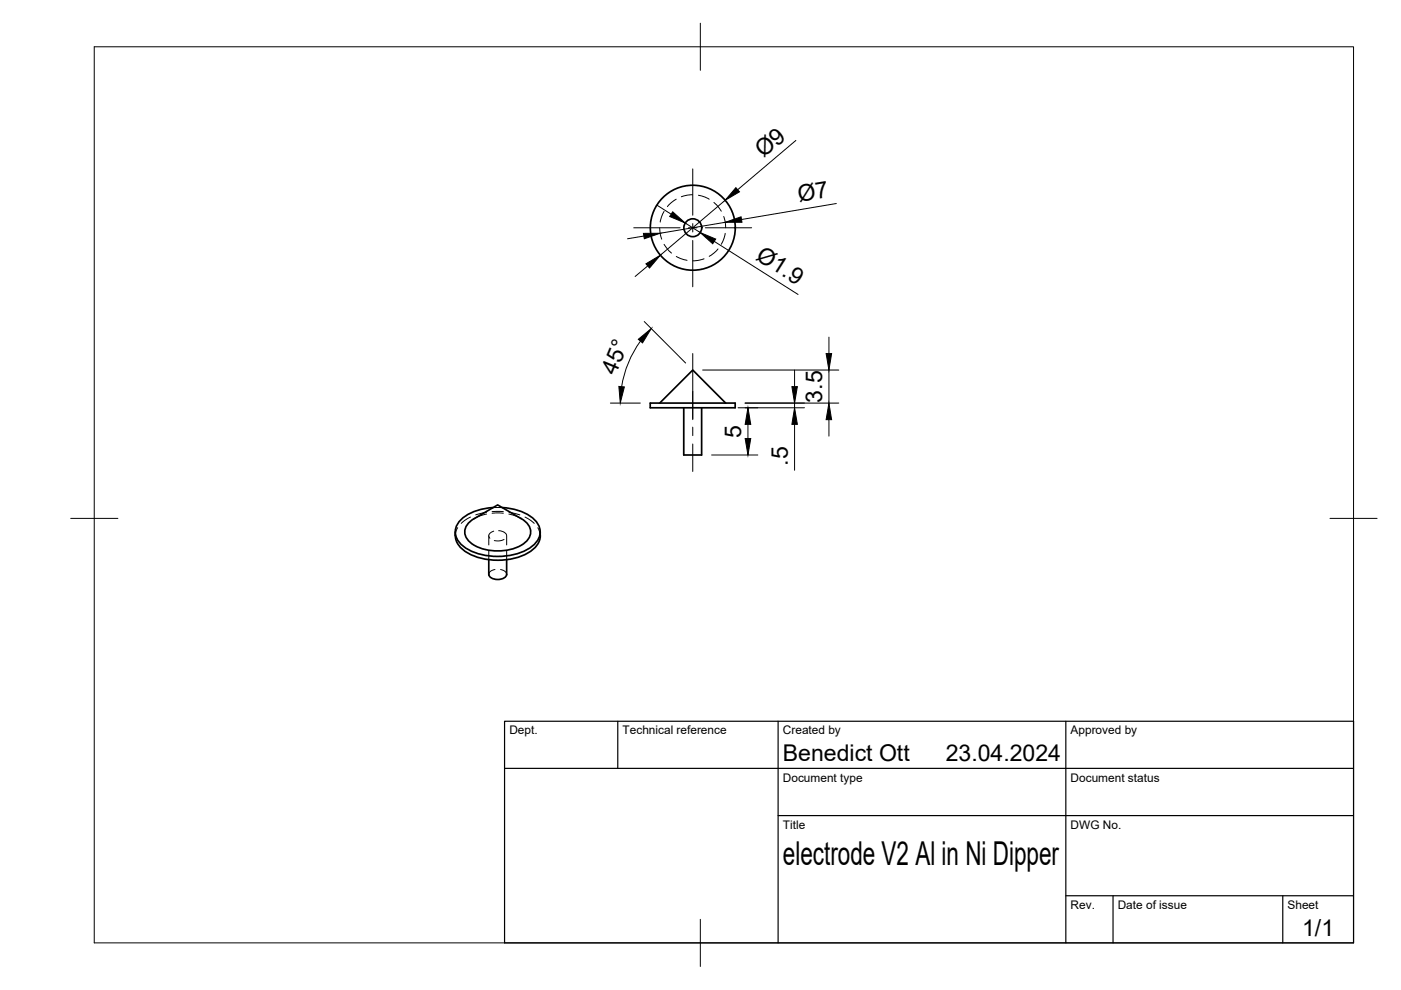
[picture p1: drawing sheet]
<svg xmlns="http://www.w3.org/2000/svg" width="297mm" height="210mm" viewBox="0 0 297 210" stroke-linecap="round" stroke-linejoin="round" font-family="sans-serif">
<!-- layer: Visible -->
<g fill="none" stroke="#000" stroke-width=".36">
<path d="M137.9 85.5h18v1h-18zM139.9 85.5l7-7 7 7M145 86.5v10h3.8v-10M96.5 112.8a4.6 4.6 0 0 0 3.1 4.7 14.1 14.1 0 0 0 12.7-.5 4.1 4.1 0 0 0 2.2-4.2M99.8 110.5l5.7-3.4 5 2.8a2.95 2.95 0 0 1 1.4 4.6 9.3 9.3 0 0 1-8.5 2.1 6.3 6.3 0 0 1-4.6-2.8 2.67 2.67 0 0 1 1-3.3zM103.6 118.7v3.1M104.5 107.6a9.7 9.7 0 0 0-7.4 3.3 3.4 3.4 0 0 0 1 4.9 13.4 13.4 0 0 0 14.8 0 3.6 3.6 0 0 0-.1-6.1 11.5 11.5 0 0 0-6.3-2.1M107.4 118.7v3.1M103.6 121.8a1.96 1.96 0 0 0 2.5 1 1.36 1.36 0 0 0 1.3-1"/>
<circle cx="146.9" cy="48.3" r="9"/>
<circle cx="146.9" cy="48.3" r="1.89"/>
</g>
<!-- layer: Hidden -->
<g fill="none" stroke="#000" stroke-width=".21">
<path d="M139.9 48.3l.1 1.5 .3 .9M140.8 44.8l-.6 1.3-.2 1M140.8 51.8l1.6 1.9M143.4 42.2l-1.1 .8-.8 .8M143.4 54.4l.9 .4 1.4 .4M146.9 41.3l-1.2 .1-1.2 .3M148.1 41.4l1.4 .4 .9 .4M149.3 54.9l-1.3 .3-1.1 .1M151.4 42.9l1.5 1.9M152.2 52.8l-.8 .8-1 .7M153.4 45.9l.3 .9 .2 1.5M153.8 49.5l-.3 1-.6 1.3"/>
<path d="M97 111.9l-.3 .7-.2 1M99.8 109.6l-2 1.4M103.2 109l-1.5 .4-1.1 .6M103.2 108.6l-2.3 .6M103.6 113.6v1.9M103.6 116.7v2M104.3 108.8h2.4M104.3 108.5h2.4M104.5 107.6h2M104.7 112.6a.94 .94 0 0 0-.9 .5 .94 .94 0 0 0 .1 1M105.7 112.5a1.62 1.62 0 0 1 1.7 1.1M106.9 114.4l-1 .3-1.1-.1"/>
<path d="M107.4 113.6v1.9M107.4 116.7v2M107.9 109l1.4 .4 1.2 .6M107.9 108.6l2.3 .6M111.3 109.6l2 1.4M114 111.9l.4 .7 .1 1M104.9 120.7l-.8 .3-.3 .4-.2 .4M106.1 120.7l1 .5 .3 .6"/>
</g>
<!-- layer: BORDER -->
<path d="M20 9.9h267v190h-267zM148.5 4.9v10M15 109.9h10M282 109.9h10M148.5 194.9v10" fill="none" stroke="#000" stroke-width=".21"/>
<!-- layer: TITLEBLOCK -->
<path d="M107 152.9h180v47h-180zM131 152.9v10M165 152.9v47M226 152.9v47M107 162.9h180M165 172.9h122M226 189.9h61M236 189.9v10M272 189.9v10" fill="none" stroke="#000" stroke-width=".25"/>
<!-- layer: Smart Centers -->
<path d="M146.9 35.8v9.8M134.4 48.3h9.8M146 48.3h1.8M146.9 47.4v1.8M146.9 51v9.8M149.5 48.3h9.9M146.9 75v14M146.9 90.6v1.8M146.9 94.1v5.9" fill="none" stroke="#000" stroke-width=".21"/>
<!-- layer: FD_Dimensions -->
<g fill="none" stroke="#000" stroke-width=".21">
<path d="M168.7 29.8l-12.3 10.4M136.5 50.1l-3.4 .5M137.3 56.4l-2.6 2.2M139.3 43.5l3 1.9M145.3 47.3l3.2 2M151.4 51.2l17.8 11.2M153.7 42.5l-13.7 11.6M153.8 47.1l-13.8 2.4M177.3 43.2l-20.1 3.3M135.8 72.3a22.3 22.3 0 0 0-4 9.7M136.6 68.2l8.8 8.8M149 78.5h28.8"/>
<path d="M168.5 78.5v3.5M175.7 71.5v3.5M175.7 78.5v7M129.4 85.5h6.4M150.9 96.5h9.8M156.5 86.5h14.1M158 85.5h19.8M158.6 90v3M168.5 85.5v1M168.5 90v9.7M175.7 89v3.5"/>
</g>
<g fill="#000" stroke="#000" stroke-width=".21">
<path d="M156 39.8l.8 .9-3.1 1.8zM136.4 49.5h3.6l-3.4 1.1zM136.9 55.9l3.1-1.8-2.3 2.7zM142.6 44.9l2.7 2.4-3.3-1.4zM148.5 49.3l3.2 1.4-.6 1zM153.8 47.1l3.3-1.1 .2 1.1zM135.3 71.9l2.8-2.2-1.9 3zM175.2 75h1.1l-.6 3.5zM131.2 81.9l1.2 .1-.9 3.5zM158.6 86.5l.6 3.5h-1.2zM158 93h1.2l-.6 3.5zM167.9 82h1.2l-.6 3.5z"/>
<path d="M168.5 86.5l.6 3.5h-1.2zM175.7 85.5l.6 3.5h-1.1z"/>
</g>
<text font-size="7" x="166" y="183.4">electrode V2 Al in Ni Dipper</text>
<g font-size="4.9">
<text x="161.9" y="33.6" transform="rotate(-40 161.9 33.6)">Ø9</text>
<text x="169.5" y="42.9" transform="rotate(-10 169.5 42.9)">Ø7</text>
<text x="160.1" y="54.8" transform="rotate(32 160.1 54.8)">Ø1.9</text>
<text x="130.5" y="79.6" transform="rotate(-67 130.5 79.6)">45°</text>
<text x="174.3" y="85.4" transform="rotate(-90 174.3 85.4)">3.5</text>
<text x="157.1" y="92.8" transform="rotate(-90 157.1 92.8)">5</text>
<text x="167" y="98.8" transform="rotate(-90 167 98.8)">.5</text>
<text x="166" y="161.4">Benedict Ott</text>
<text x="200.5" y="161.4">23.04.2024</text>
<text x="276.1" y="198.6">1/1</text>
</g>
<g font-size="2.5">
<text x="108" y="155.7">Dept.</text>
<text x="132" y="155.7">Technical reference</text>
<text x="166" y="155.7">Created by</text>
<text x="227" y="155.7">Approved by</text>
<text x="166" y="165.7">Document type</text>
<text x="227" y="165.7">Document status</text>
<text x="166" y="175.7">Title</text>
<text x="227" y="175.7">DWG No.</text>
<text x="227" y="192.7">Rev.</text>
<text x="237" y="192.7">Date of issue</text>
<text x="273" y="192.7">Sheet</text>
</g>
</svg>
